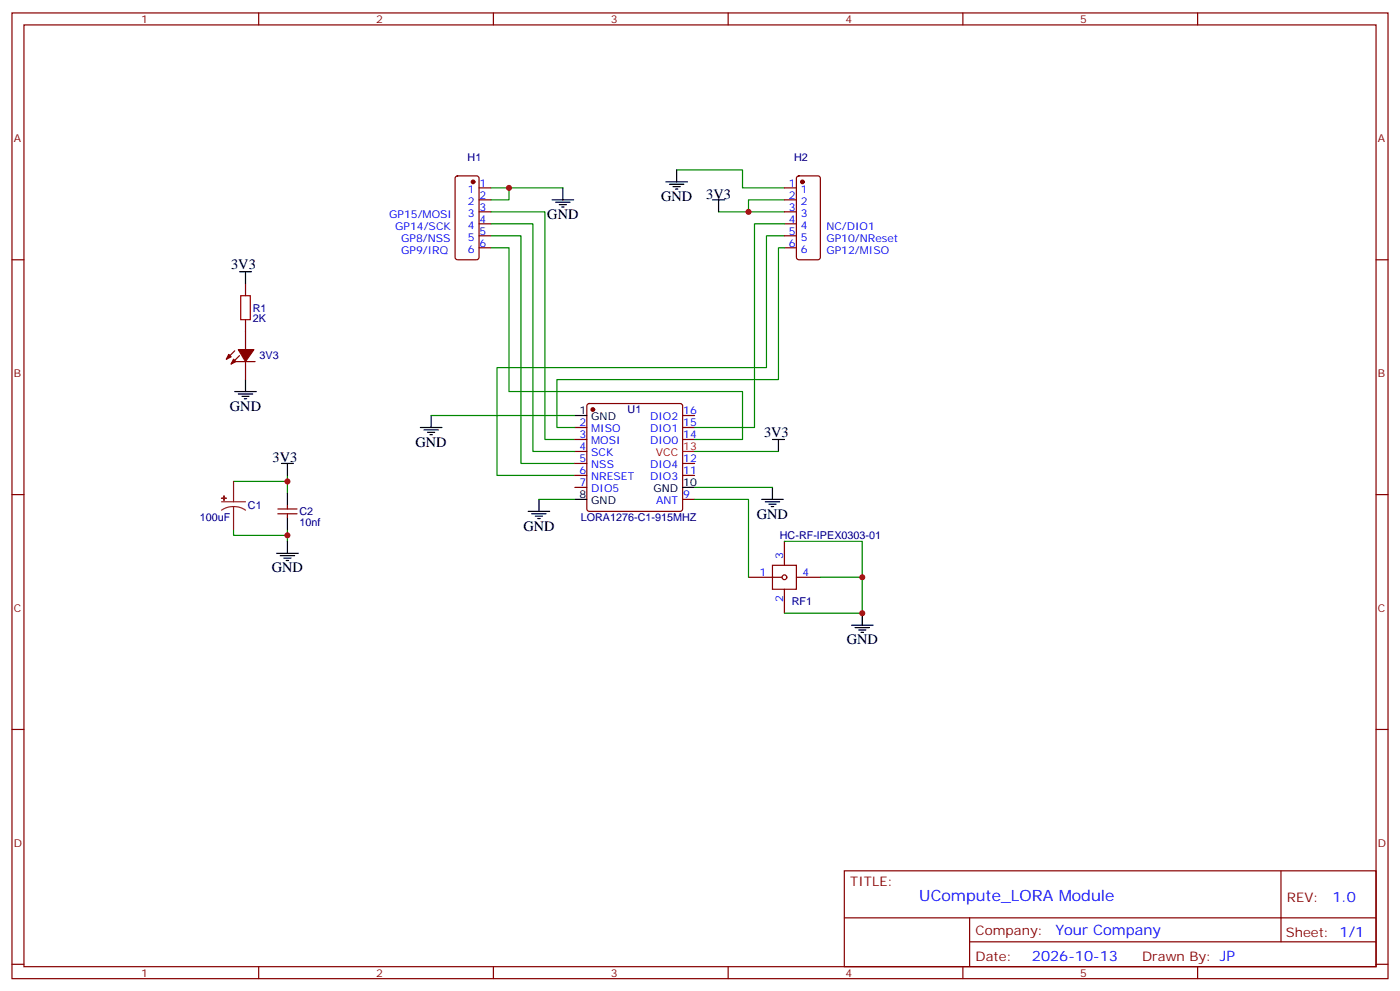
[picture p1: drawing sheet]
<svg xmlns="http://www.w3.org/2000/svg" width="412mm" height="292mm" viewBox="0 0 412 292" stroke-linecap="round" stroke-linejoin="round" font-family="sans-serif">
<g fill="none" stroke="#870000" stroke-width=".35">
<path d="M3.5 3.8h405.4v284.3h-405.4zM7.1 7.3h398.2v277.3h-398.2zM76.2 3.8v3.5M145.3 3.8v3.5M214.5 3.8v3.5M283.6 3.8v3.5M352.8 3.8v3.5M134.3 52l.5-.2h5.6l.7 .4v23.6l-.5 .6-5.8 .1-.7-.5v-23.5zM141.1 55.3h3.5M141.1 58.8h3.5M231.1 55.3h3.5M231.1 58.8h3.5"/>
<path d="M234.8 52l.5-.2h5.6l.7 .4 .1 23.6-.5 .6-5.9 .1-.6-.5-.1-23.5zM3.5 76.5h3.6M141.1 62.4h3.5M141.1 65.9h3.5M141.1 69.4h3.5M141.1 73h3.5M231.1 62.4h3.5M231.1 65.9h3.5M231.1 69.4h3.5M231.1 73h3.5M405.3 76.5h3.6M72.3 83.5v3.6"/>
<path d="M72.3 94.1v8.8M69.1 103.3l-2.4 2.5M69.5 106.5h5.6M70.6 104.7l-2.5 2.5M72.3 106.5v5.3M173.1 119l.5-.2h26.8l.5 .2 .2 .5v30.4l-.3 .5-.4 .2h-26.8l-.5-.3-.2-.4v-30.4zM169.3 125.9h3.6M169.3 129.4h3.6M169.3 132.9h3.6M169.3 136.5h3.6M169.3 140h3.6M201.1 125.9h3.5"/>
<path d="M201.1 129.4h3.5M201.1 136.5h3.5M201.1 140h3.5M201.1 122.3h3.5M3.5 145.6h3.6M81.8 151.3h5.7M81.8 149.9h5.7M84.7 148.8v1.1M84.7 151.3v1M169.3 143.5h3.6M201.1 147h3.5M231.1 159.4v7"/>
<path d="M405.3 145.6h3.6M220.5 170h9.9M227.5 166.4h7.1v7.1h-7.1zM231.1 173.5v7.1M234.6 170h7.1M3.5 214.8h3.6M405.3 214.8h3.6M248.7 256.4h156.6v28.2h-156.6zM377.3 256.4v20.9M248.7 270.2h156.5M285.6 277.3h119.6M285.6 270.2v14.2"/>
<path d="M3.5 283.9h3.6M76.2 284.6v3.5M145.3 284.6v3.5M214.5 284.6v3.5M283.6 284.6v3.5M352.8 284.6v3.5M405.3 283.9h3.6"/>
<circle cx="231.1" cy="170" r=".71"/>
</g>
<g fill="none" stroke="#008700" stroke-width=".35">
<path d="M144.6 55.3h21.2M149.9 55.3v3.5h-5.3M199.3 50h19.4v5.3h12.4M231.1 58.8h-10.6v3.6h10.6M144.6 69.4h8.9v67.1h15.8M144.6 62.4h15.9v67h8.8M144.6 73h5.3v42.3h68.8v14.1h-14.1M144.6 65.9h12.4v67h12.3M211.7 62.4h8.8M231.1 69.4h-5.3v38.8h-79.4v31.8h22.9M231.1 73h-1.8v38.8h-65.3v14.1h5.3M231.1 65.9h-8.9v60h-17.6"/>
<path d="M84.7 140v5.3M127 122.3h42.3M204.6 132.9h24.7M68.8 155.9v1.7h15.9v1.8M68.8 141.7h15.9M84.7 155.9v1.7M158.7 147h10.6M204.6 147h15.9v23M204.6 143.5h22.9M231.1 159.4h22.9v10.6h-12.3M254 170v10.6h-22.9"/>
</g>
<g fill="none" stroke="#000" stroke-width=".35">
<path d="M162.6 58.8h6.4M163.7 59.5h4.2M165.8 55.3v3.5M196.1 53.6h6.4M197.2 54.3h4.2M198.3 55h2.1M199 55.7h.7M199.3 50v3.6M209.9 58.8h3.5M211.7 58.8v3.6M164.7 60.3h2.2M165.5 61h.7"/>
<path d="M70.6 80h3.5M72.3 80v3.5M69.1 115.3h6.4M70.2 116h4.2M71.3 116.7h2.1M72 117.4h.7M72.3 111.8v3.5M82.9 136.5h3.5M84.7 136.5v3.5M123.8 125.9h6.4M124.9 126.6h4.2M125.9 127.3h2.2"/>
<path d="M126.6 128h.8M127 122.3v3.6M169.3 122.3h3.6M227.5 129.4h3.6M229.3 129.4v3.5M84.7 145.3v3.5M84.7 152.3v3.6M84.7 159.4v3.5M155.6 150.6h6.3M156.6 151.3h4.3M157.7 152h2.1M158.4 152.7h.7"/>
<path d="M158.7 147v3.6M169.3 147h3.6M201.1 143.5h3.5M224.4 147h6.3M225.4 147.7h4.3M226.5 148.4h2.1M227.2 149.2h.7M227.5 143.5v3.5M81.5 162.9h6.3M82.5 163.6h4.3M83.6 164.3h2.1M84.3 165h.7"/>
<path d="M250.8 184.1h6.4M251.9 184.8h4.2M252.9 185.5h2.2M253.6 186.2h.8M254 180.6v3.5"/>
</g>
<g fill="#870000" stroke="#870000" stroke-width=".35">
<path d="M67.4 104.4l.7 .7-1.4 .7z"/>
<path d="M68.8 105.8l.7 .7-1.4 .7z"/>
<path d="M70.2 102.9h4.6l-2.5 3.6z"/>
<circle cx="236.4" cy="53.6" r=".53"/>
<circle cx="139.3" cy="53.6" r=".53"/>
<circle cx="174.6" cy="120.6" r=".53"/>
</g>
<path d="M70.9 87.1h2.8v7h-2.8z" fill="none" stroke="#a10000" stroke-width=".35"/>
<path d="M65.3 147.7h7M68.8 149.2l1.8 .2 1.7 .8M68.8 149.2l-1.9 .2-1.6 .8M68.8 141.7v6M68.8 149.2v6.7" fill="none" stroke="#8c2424" stroke-width=".35"/>
<g fill="#8c2424" stroke="#8c2424" stroke-width=".35">
<path d="M65.3 146.7h1.4z"/>
<path d="M66 146v1.4z"/>
</g>
<path d="M201.1 132.9h3.5" fill="none" stroke="#f00" stroke-width=".35"/>
<g fill="#c00">
<circle cx="84.7" cy="157.6" r=".88"/>
<circle cx="84.7" cy="141.7" r=".88"/>
<circle cx="220.5" cy="62.4" r=".88"/>
<circle cx="149.9" cy="55.3" r=".88"/>
<circle cx="254" cy="170" r=".88"/>
<circle cx="254" cy="180.6" r=".88"/>
</g>
<text font-size="4.6" fill="#00f" x="270.8" y="265.4">UCompute_LORA Module</text>
<g font-size="4.2">
<text x="194.7" y="59.2">GND</text>
<text x="208" y="58.5">3V3</text>
<text x="161.2" y="64.5">GND</text>
<text x="68.1" y="79.3">3V3</text>
<text x="67.7" y="120.9">GND</text>
<text x="122.4" y="131.5">GND</text>
<text x="225.1" y="128.7">3V3</text>
<text x="80.3" y="136.1">3V3</text>
<text x="223" y="152.7">GND</text>
<text x="154.2" y="156.2">GND</text>
<text x="80.1" y="168.6">GND</text>
<text x="249.4" y="189.7">GND</text>
</g>
<g font-size="4.2" fill="#00f">
<text x="392.5" y="265.7">1.0</text>
<text x="310.9" y="275.2">Your Company</text>
<text x="304" y="283">2026-10-13</text>
</g>
<g font-size="3.9" fill="#800">
<text x="250.5" y="261">TITLE:</text>
<text x="379.1" y="265.7">REV:</text>
<text x="287.4" y="275.2">Company:</text>
<text x="378.7" y="275.8">Sheet: 1/1</text>
<text x="287.4" y="282.9">Date:</text>
<text x="336.4" y="282.9">Drawn By: JP</text>
</g>
<g font-size="3.2" fill="#800">
<text x="41.6" y="6.8">1</text>
<text x="110.8" y="6.8">2</text>
<text x="179.9" y="6.8">3</text>
<text x="249.1" y="6.8">4</text>
<text x="318.2" y="6.8">5</text>
<text x="4.1" y="41.9">A</text>
<text x="405.9" y="41.9">A</text>
<text x="4.1" y="111.1">B</text>
<text x="405.9" y="111.1">B</text>
<text x="4.1" y="180.2">C</text>
<text x="405.9" y="180.2">C</text>
<text x="4.1" y="249.3">D</text>
<text x="405.9" y="249.3">D</text>
<text x="41.6" y="287.6">1</text>
<text x="110.8" y="287.6">2</text>
<text x="179.9" y="287.6">3</text>
<text x="249.1" y="287.6">4</text>
<text x="318.2" y="287.6">5</text>
</g>
<g font-size="3.2" fill="#000080">
<text x="137.7" y="47.5">H1</text>
<text x="233.9" y="47.5">H2</text>
<text x="74.4" y="94.9">2K</text>
<text x="74.4" y="91.7">R1</text>
<text x="76.4" y="105.8">3V3</text>
<text x="184.9" y="121.7">U1</text>
<text x="73" y="150">C1</text>
<text x="58.8" y="153.5">100uF</text>
<text x="88.2" y="154.9">10nf</text>
<text x="88.2" y="151.7">C2</text>
<text x="171.1" y="153.5">LORA1276-C1-915MHZ</text>
<text x="229.7" y="158.8">HC-RF-IPEX0303-01</text>
<text x="233.3" y="178.2">RF1</text>
</g>
<g font-size="3.2" fill="#00f">
<text x="137.8" y="56.7">1</text>
<text x="141.3" y="55">1</text>
<text x="141.3" y="58.5">2</text>
<text x="232.4" y="55">1</text>
<text x="232.4" y="58.5">2</text>
<text x="235.9" y="56.7">1</text>
<text x="114.7" y="64.1">GP15/MOSI</text>
<text x="137.8" y="60.3">2</text>
<text x="137.8" y="63.8">3</text>
<text x="141.3" y="62">3</text>
<text x="141.3" y="65.5">4</text>
<text x="232.4" y="62">3</text>
<text x="232.4" y="65.5">4</text>
<text x="235.9" y="60.3">2</text>
<text x="235.9" y="63.8">3</text>
<text x="116.4" y="67.7">GP14/SCK</text>
<text x="118.2" y="71.2">GP8/NSS</text>
<text x="137.8" y="67.3">4</text>
<text x="137.8" y="70.8">5</text>
<text x="141.3" y="69.1">5</text>
<text x="232.4" y="69.1">5</text>
<text x="235.9" y="67.3">4</text>
<text x="235.9" y="70.8">5</text>
<text x="243.4" y="71.2">GP10/NReset</text>
<text x="243.4" y="67.7">NC/DIO1</text>
<text x="118.2" y="74.7">GP9/IRQ</text>
<text x="137.8" y="74.4">6</text>
<text x="141.3" y="72.6">6</text>
<text x="232.4" y="72.6">6</text>
<text x="235.9" y="74.4">6</text>
<text x="243.4" y="74.7">GP12/MISO</text>
<text x="170.7" y="125.5">2</text>
<text x="191.5" y="123.8">DIO2</text>
<text x="201.3" y="125.5">15</text>
<text x="201.3" y="122">16</text>
<text x="170.7" y="129">3</text>
<text x="174.2" y="127.3">MISO</text>
<text x="174.2" y="130.8">MOSI</text>
<text x="191.5" y="130.8">DIO0</text>
<text x="191.5" y="127.3">DIO1</text>
<text x="201.3" y="129">14</text>
<text x="170.7" y="132.6">4</text>
<text x="170.7" y="136.1">5</text>
<text x="174.2" y="134.3">SCK</text>
<text x="174.2" y="137.9">NSS</text>
<text x="191.5" y="137.9">DIO4</text>
<text x="201.3" y="136.1">12</text>
<text x="170.7" y="139.6">6</text>
<text x="170.7" y="143.2">7</text>
<text x="174.2" y="141.4">NRESET</text>
<text x="191.5" y="141.4">DIO3</text>
<text x="201.3" y="139.6">11</text>
<text x="174.2" y="144.9">DIO5</text>
<text x="193.3" y="148.4">ANT</text>
<text x="201.3" y="146.7">9</text>
<text x="230.7" y="164.7" transform="rotate(-90 230.7 164.7)">3</text>
<text x="223.8" y="169.6">1</text>
<text x="236.4" y="169.6">4</text>
<text x="230.7" y="177.3" transform="rotate(-90 230.7 177.3)">2</text>
</g>
<g font-size="3.2">
<text x="170.7" y="122">1</text>
<text x="174.2" y="123.8">GND</text>
<text x="201.3" y="143.2">10</text>
<text x="170.7" y="146.7">8</text>
<text x="174.2" y="148.4">GND</text>
<text x="192.5" y="144.9">GND</text>
</g>
<g font-size="3.2" fill="#f00">
<text x="193.2" y="134.3">VCC</text>
<text x="201.3" y="132.6">13</text>
</g>
</svg>
